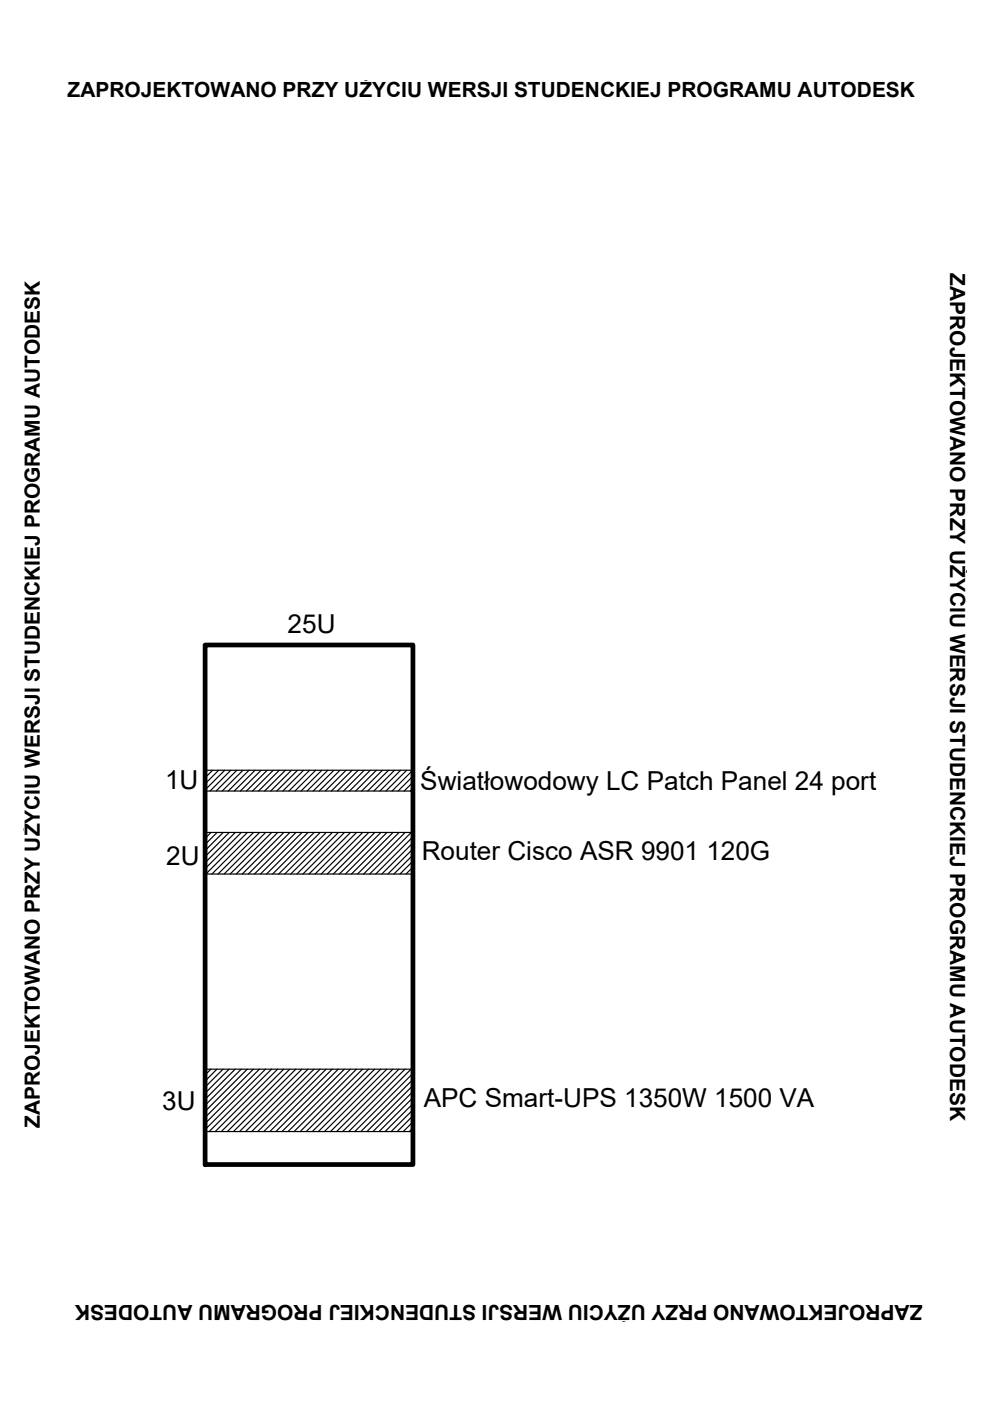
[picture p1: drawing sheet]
<svg xmlns="http://www.w3.org/2000/svg" width="210mm" height="297mm" viewBox="0 0 210 297" stroke-linecap="round" stroke-linejoin="round" font-family="sans-serif">
<!-- layer: 0 -->
<g fill="none" stroke="#000" stroke-width=".25">
<path d="M43.5 163.3h44.1v4.4h-44.1zM43.5 176.5h44.1v8.8h-44.1zM43.8 163.3l-.3 .3M44.7 176.5l-1.2 1.3M45.1 163.3l-1.6 1.6M46 176.5l-2.5 2.5M46.4 163.3l-2.9 2.9M47.3 176.5l-3.8 3.8M47.7 163.3l-4.2 4.2M48.6 176.5l-5.1 5.1M48.9 163.3l-4.4 4.4M49.9 176.5l-6.4 6.4"/>
<path d="M50.2 163.3l-4.4 4.4M51.2 176.5l-7.7 7.7M51.5 163.3l-4.4 4.4M52.5 176.5l-8.9 8.8M52.8 163.3l-4.4 4.4M53.8 176.5l-8.9 8.8M54.1 163.3l-4.4 4.4M55 176.5l-8.8 8.8M55.4 163.3l-4.4 4.4M56.3 176.5l-8.8 8.8M56.7 163.3l-4.5 4.4M57.6 176.5l-8.8 8.8"/>
<path d="M57.9 163.3l-4.4 4.4M58.9 176.5l-8.8 8.8M59.2 163.3l-4.4 4.4M60.2 176.5l-8.8 8.8M60.5 163.3l-4.4 4.4M61.5 176.5l-8.8 8.8M61.8 163.3l-4.4 4.4M62.8 176.5l-8.9 8.8M63.1 163.3l-4.4 4.4M64 176.5l-8.8 8.8M64.4 163.3l-4.4 4.4M65.3 176.5l-8.8 8.8"/>
<path d="M65.7 163.3l-4.4 4.4M66.6 176.5l-8.8 8.8M66.9 163.3l-4.4 4.4M67.9 176.5l-8.8 8.8M68.2 163.3l-4.4 4.4M69.2 176.5l-8.8 8.8M69.5 163.3l-4.4 4.4M70.5 176.5l-8.8 8.8M70.8 163.3l-4.4 4.4M71.8 176.5l-8.9 8.8M72.1 163.3l-4.4 4.4M73 176.5l-8.8 8.8"/>
<path d="M73.4 163.3l-4.4 4.4M74.3 176.5l-8.8 8.8M74.7 163.3l-4.5 4.4M75.6 176.5l-8.8 8.8M75.9 163.3l-4.4 4.4M76.9 176.5l-8.8 8.8M77.2 163.3l-4.4 4.4M78.2 176.5l-8.8 8.8M78.5 163.3l-4.4 4.4M79.5 176.5l-8.8 8.8M79.8 163.3l-4.4 4.4M80.8 176.5l-8.9 8.8"/>
<path d="M81.1 163.3l-4.4 4.4M82 176.5l-8.8 8.8M82.4 163.3l-4.4 4.4M83.3 176.5l-8.8 8.8M83.7 163.3l-4.4 4.4M84.6 176.5l-8.8 8.8M84.9 163.3l-4.4 4.4M85.9 176.5l-8.8 8.8M86.2 163.3l-4.4 4.4M87.2 176.5l-8.8 8.8M87.5 163.3l-4.4 4.4M87.6 164.6l-3.2 3.1"/>
<path d="M87.6 165.8l-1.9 1.9M87.6 167.1l-.6 .6M87.6 177.4l-7.9 7.9M87.6 178.7l-6.7 6.6M87.6 180l-5.4 5.3M87.6 181.3l-4.1 4M87.6 182.6l-2.8 2.7M87.6 183.9l-1.5 1.4M87.6 185.1l-.2 .2M43.5 226.7h44.1v13.2h-44.1zM44.7 226.7l-1.2 1.2M46 226.7l-2.5 2.5"/>
<path d="M47.3 226.7l-3.8 3.8M48.6 226.7l-5.1 5.1M49.9 226.7l-6.4 6.4M51.1 226.7l-7.6 7.6M52.4 226.7l-8.9 8.9M53.7 226.7l-10.2 10.2M55 226.7l-11.5 11.5M56.3 226.7l-12.8 12.8M57.6 226.7l-13.3 13.2M58.9 226.7l-13.3 13.2M60.1 226.7l-13.2 13.2M61.4 226.7l-13.2 13.2"/>
<path d="M62.7 226.7l-13.2 13.2M64 226.7l-13.2 13.2M65.3 226.7l-13.2 13.2M66.6 226.7l-13.2 13.2M67.9 226.7l-13.3 13.2M69.1 226.7l-13.2 13.2M70.4 226.7l-13.2 13.2M71.7 226.7l-13.2 13.2M73 226.7l-13.2 13.2M74.3 226.7l-13.2 13.2M75.6 226.7l-13.2 13.2M76.9 226.7l-13.3 13.2"/>
<path d="M78.2 226.7l-13.3 13.2M79.4 226.7l-13.2 13.2M80.7 226.7l-13.2 13.2M82 226.7l-13.2 13.2M83.3 226.7l-13.2 13.2M84.6 226.7l-13.2 13.2M85.9 226.7l-13.3 13.2M87.2 226.7l-13.3 13.2M87.6 227.6l-12.4 12.3M87.6 228.9l-11.1 11M87.6 230.2l-9.8 9.7M87.6 231.4l-8.5 8.5"/>
<path d="M87.6 232.7l-7.2 7.2M87.6 234l-6 5.9M87.6 235.3l-4.7 4.6M87.6 236.6l-3.4 3.3M87.6 237.9l-2.1 2M87.6 239.2l-.8 .7"/>
</g>
<path d="M43.5 136.7h44.1v110.2h-44.1z" fill="none" stroke="#000" stroke-width="1"/>
<g font-size="5.5">
<text x="61" y="134.2">25U</text>
<text x="35" y="167.4">1U</text>
<text x="89.1" y="167.6">Światłowodowy LC Patch Panel 24 port</text>
<text x="35.3" y="183.3">2U</text>
<text x="89.4" y="182.4">Router Cisco ASR 9901 120G</text>
<text x="34.4" y="235.3">3U</text>
<text x="89.9" y="234.7">APC Smart-UPS 1350W 1500 VA</text>
</g>
<g font-size="4.4">
<text x="14.3" y="20.6">ZAPROJEKTOWANO PRZY UŻYCIU WERSJI STUDENCKIEJ PROGRAMU AUTODESK</text>
<text x="201.5" y="58" transform="rotate(90 201.5 58)">ZAPROJEKTOWANO PRZY UŻYCIU WERSJI STUDENCKIEJ PROGRAMU AUTODESK</text>
<text x="8.4" y="239.2" transform="rotate(-90 8.4 239.2)">ZAPROJEKTOWANO PRZY UŻYCIU WERSJI STUDENCKIEJ PROGRAMU AUTODESK</text>
<text x="195.6" y="276.6" transform="rotate(-180 195.6 276.6)">ZAPROJEKTOWANO PRZY UŻYCIU WERSJI STUDENCKIEJ PROGRAMU AUTODESK</text>
</g>
</svg>
